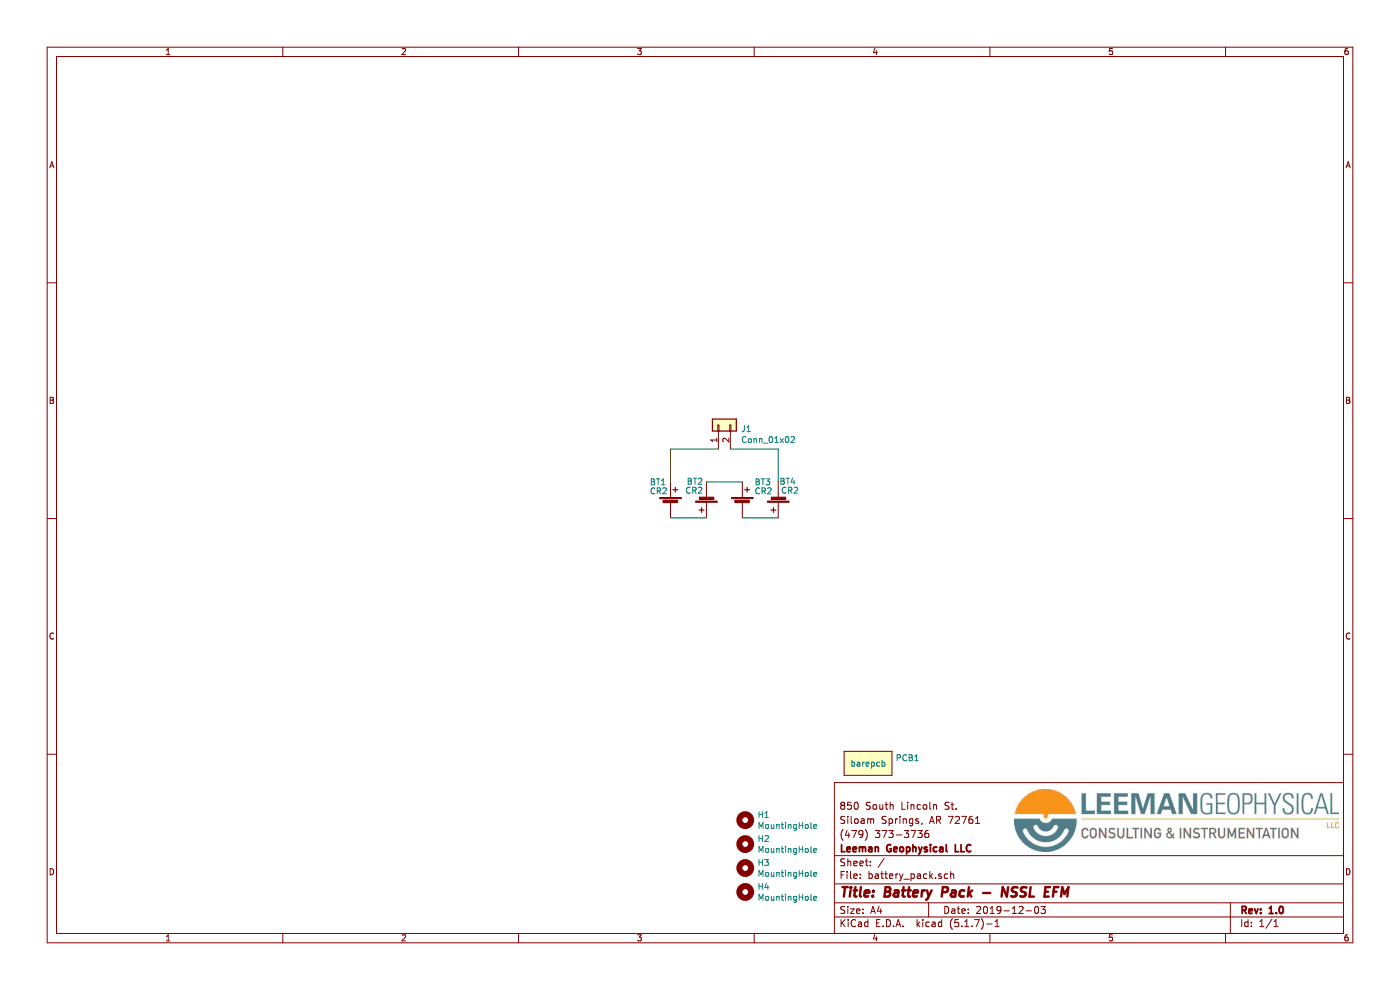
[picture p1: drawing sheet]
EESchema Schematic File Version 4
EELAYER 30 0
EELAYER END
$Descr A4 11693 8268
encoding utf-8
Sheet 1 1
Title "Battery Pack - NSSL EFM"
Date "2019-12-03"
Rev "1.0"
Comp "Leeman Geophysical LLC"
Comment1 "(479) 373-3736"
Comment2 "Siloam Springs, AR 72761"
Comment3 "850 South Lincoln St."
Comment4 ""
$EndDescr
$Comp
L Device:Battery_Cell BT4
U 1 1
P 6500 4125
F 0 "BT4" H 6350 4025 50  0000 L CNN
F 1 "CR2" H 6325 4100 50  0000 L CNN
F 2 "lib_fp:BH-CR2-PC" V 6500 4185 50  0001 C CNN
F 3 "~" V 6500 4185 50  0001 C CNN
F 4 "1-0000451" H 6500 4125 50  0001 C CNN "Internal Part Number"
F 5 "1" H 6500 4125 50  0001 C CNN "Populated"
	1    6500 4125
	-1   0    0    1   
$EndComp
$Comp
L Device:Battery_Cell BT3
U 1 1
P 6200 4225
F 0 "BT3" H 6300 4425 50  0000 L CNN
F 1 "CR2" H 6300 4350 50  0000 L CNN
F 2 "lib_fp:BH-CR2-PC" V 6200 4285 50  0001 C CNN
F 3 "~" V 6200 4285 50  0001 C CNN
F 4 "1-0000451" H 6200 4225 50  0001 C CNN "Internal Part Number"
F 5 "1" H 6200 4225 50  0001 C CNN "Populated"
	1    6200 4225
	1    0    0    -1  
$EndComp
$Comp
L Device:Battery_Cell BT1
U 1 1
P 5600 4225
F 0 "BT1" H 5425 4425 50  0000 L CNN
F 1 "CR2" H 5425 4350 50  0000 L CNN
F 2 "lib_fp:BH-CR2-PC" V 5600 4285 50  0001 C CNN
F 3 "~" V 5600 4285 50  0001 C CNN
F 4 "1-0000451" H 5600 4225 50  0001 C CNN "Internal Part Number"
F 5 "1" H 5600 4225 50  0001 C CNN "Populated"
	1    5600 4225
	1    0    0    -1  
$EndComp
$Comp
L Device:Battery_Cell BT2
U 1 1
P 5900 4125
F 0 "BT2" H 5925 4025 50  0000 L CNN
F 1 "CR2" H 5925 4100 50  0000 L CNN
F 2 "lib_fp:BH-CR2-PC" V 5900 4185 50  0001 C CNN
F 3 "~" V 5900 4185 50  0001 C CNN
F 4 "1-0000451" H 5900 4125 50  0001 C CNN "Internal Part Number"
F 5 "1" H 5900 4125 50  0001 C CNN "Populated"
	1    5900 4125
	-1   0    0    1   
$EndComp
Wire Wire Line
	5600 4325 5900 4325
Wire Wire Line
	5900 4025 6200 4025
Wire Wire Line
	6200 4325 6500 4325
$Comp
L Connector_Generic:Conn_01x02 J1
U 1 1
P 6000 3550
F 0 "J1" V 5964 3362 50  0000 R CNN
F 1 "Conn_01x02" V 5873 3362 50  0000 R CNN
F 2 "Pin_Headers:Pin_Header_Straight_1x02_Pitch2.54mm" H 6000 3550 50  0001 C CNN
F 3 "~" H 6000 3550 50  0001 C CNN
F 4 "0-0000000" H 6000 3550 50  0001 C CNN "Internal Part Number"
F 5 "0" H 6000 3550 50  0001 C CNN "Populated"
	1    6000 3550
	0    -1   -1   0   
$EndComp
Wire Wire Line
	5600 3750 5600 4025
Wire Wire Line
	6500 3750 6500 4025
Wire Wire Line
	6500 3750 6100 3750
Wire Wire Line
	6000 3750 5600 3750
$Comp
L Mechanical:MountingHole H1
U 1 1
P 6225 6850
F 0 "H1" H 6325 6896 50  0000 L CNN
F 1 "MountingHole" H 6325 6805 50  0000 L CNN
F 2 "Mounting_Holes:MountingHole_3.2mm_M3_ISO7380" H 6225 6850 50  0001 C CNN
F 3 "~" H 6225 6850 50  0001 C CNN
F 4 "0-0000000" H 6225 6850 50  0001 C CNN "Internal Part Number"
F 5 "0" H 6225 6850 50  0001 C CNN "Populated"
	1    6225 6850
	1    0    0    -1  
$EndComp
$Comp
L Mechanical:MountingHole H2
U 1 1
P 6225 7050
F 0 "H2" H 6325 7096 50  0000 L CNN
F 1 "MountingHole" H 6325 7005 50  0000 L CNN
F 2 "Mounting_Holes:MountingHole_3.2mm_M3_ISO7380" H 6225 7050 50  0001 C CNN
F 3 "~" H 6225 7050 50  0001 C CNN
F 4 "0-0000000" H 6225 7050 50  0001 C CNN "Internal Part Number"
F 5 "0" H 6225 7050 50  0001 C CNN "Populated"
	1    6225 7050
	1    0    0    -1  
$EndComp
$Comp
L Mechanical:MountingHole H3
U 1 1
P 6225 7250
F 0 "H3" H 6325 7296 50  0000 L CNN
F 1 "MountingHole" H 6325 7205 50  0000 L CNN
F 2 "Mounting_Holes:MountingHole_3.2mm_M3_ISO7380" H 6225 7250 50  0001 C CNN
F 3 "~" H 6225 7250 50  0001 C CNN
F 4 "0-0000000" H 6225 7250 50  0001 C CNN "Internal Part Number"
F 5 "0" H 6225 7250 50  0001 C CNN "Populated"
	1    6225 7250
	1    0    0    -1  
$EndComp
$Comp
L Mechanical:MountingHole H4
U 1 1
P 6225 7450
F 0 "H4" H 6325 7496 50  0000 L CNN
F 1 "MountingHole" H 6325 7405 50  0000 L CNN
F 2 "Mounting_Holes:MountingHole_3.2mm_M3_ISO7380" H 6225 7450 50  0001 C CNN
F 3 "~" H 6225 7450 50  0001 C CNN
F 4 "0-0000000" H 6225 7450 50  0001 C CNN "Internal Part Number"
F 5 "0" H 6225 7450 50  0001 C CNN "Populated"
	1    6225 7450
	1    0    0    -1  
$EndComp
$Comp
L lib_sch:barepcb PCB1
U 1 1
P 7250 6375
F 0 "PCB1" H 7478 6421 50  0000 L CNN
F 1 "barepcb" H 7100 6375 50  0000 L CNN
F 2 "lib_fp:barepcb" H 7250 6375 50  0001 C CNN
F 3 "" H 7250 6375 50  0001 C CNN
F 4 "3-0000020" H 7250 6375 50  0001 C CNN "Internal Part Number"
F 5 "1" H 7250 6375 50  0001 C CNN "Populated"
	1    7250 6375
	1    0    0    -1  
$EndComp
$EndSCHEMATC
